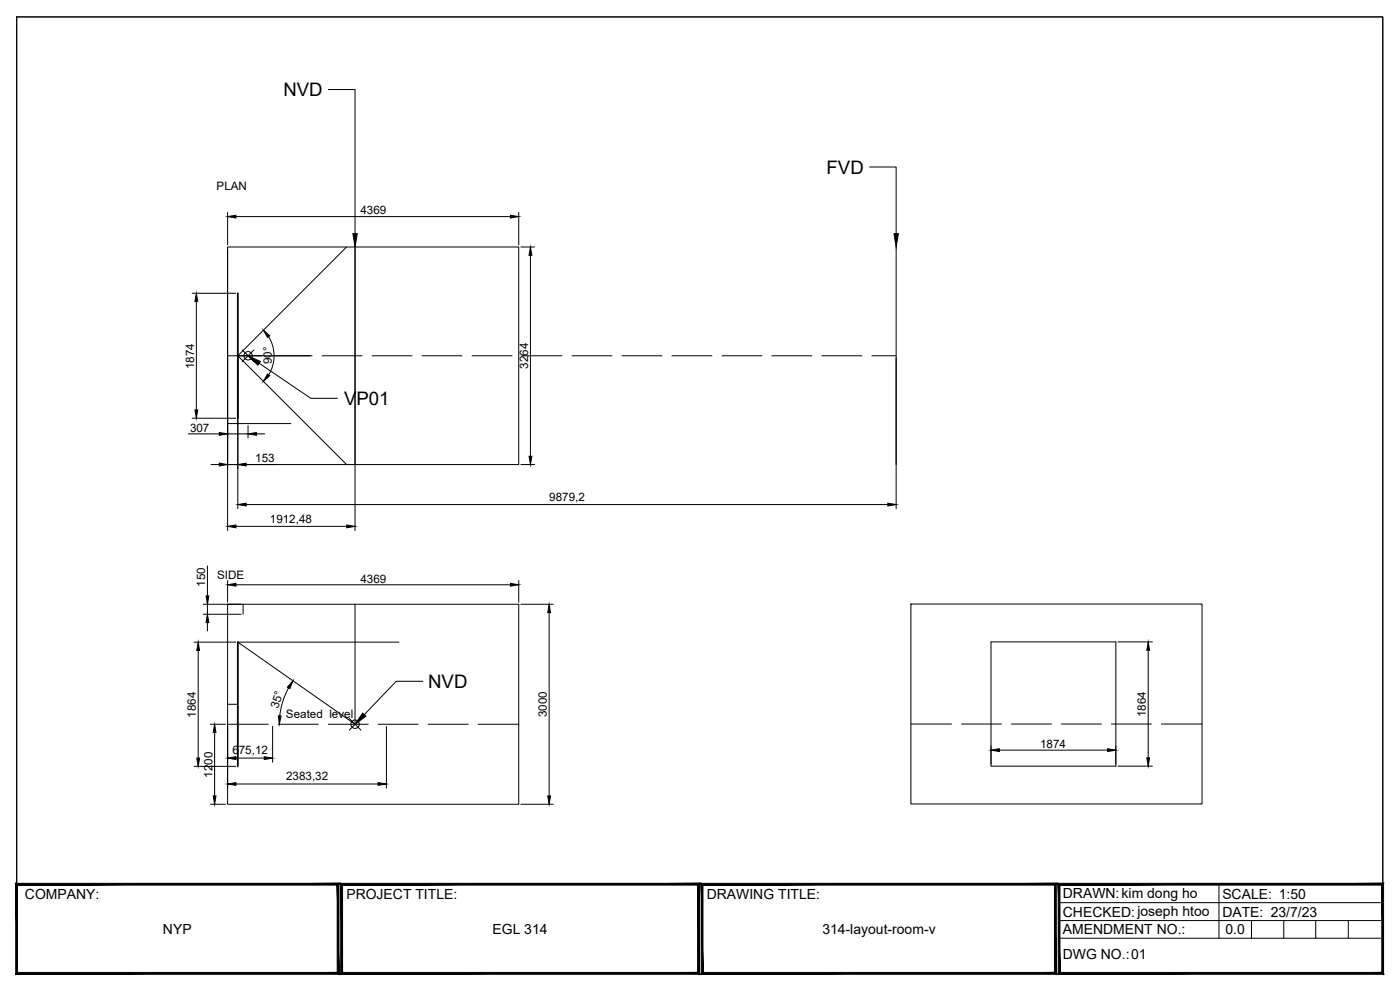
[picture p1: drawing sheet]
<svg xmlns="http://www.w3.org/2000/svg" width="420mm" height="297mm" viewBox="0 0 420 297" stroke-linecap="round" stroke-linejoin="round" font-family="sans-serif">
<!-- layer: 0 -->
<g fill="none" stroke="#000" stroke-width=".3">
<path d="M5 5.1h410v286.9h-410zM5 5.1h410v260.2h-410zM68.3 74.1h87.4v65.3h-87.4zM68.3 63.7v9.8M70.8 65h82.4M106.6 74.1v65.3M155.7 63.7v9.8M156.3 74.1h4.1M159.2 76.6v60.3M57.7 88h13M58.9 90.5v32.5M68.3 106.8h24.8"/>
<path d="M68.3 107.4v33.2M71.4 107.4v33.2M56.5 130.2h9.3M57.7 125.5h13M63.3 139.4h2.5M68.3 139.4h3.1M68.3 127.1h19M68.3 130.2h6.1M73.9 139.4h9M74.4 127.7v3.8M76.9 130.2h2.6M156.3 139.4h4.1"/>
<path d="M62.3 169.8v9M68.3 174.2v6.5M70.8 175.5h82.4M155.7 174.2v6.5M58.2 192.7h12.5M59.5 195.2v32.2M61 181.3h11.3M61 184.3h11.3M62.3 181.3v3M62.3 186.8v2.5M68.3 181.3h87.4v60h-87.4zM71.4 192.7h48.3"/>
<path d="M73 181.3v3M106.6 181.3v36M156.3 181.3h9.8M164.8 183.8v55M273.4 181.2h87.3v60h-87.3zM63.2 217.3h4.5M64.4 219.8v19M68.3 211.3h3.1M68.3 217.3h12.2M83.5 217.3h12M98.5 217.3h12M113.5 217.3h12"/>
<path d="M128.5 217.3h12M143.5 217.3h12.2M273.4 217.2h12.2M288.6 217.2h12M303.6 217.2h12M318.6 217.2h12M333.6 217.2h12M348.6 217.2h12.1M58.2 229.9h12.5M63.2 241.3h4.5M156.3 241.3h9.8"/>
</g>
<path d="M71.4 88v37.5" fill="none" stroke="#000" stroke-width=".53"/>
<g fill="#000" stroke="#000" stroke-width=".3">
<path d="M68.3 65l2.5-.4v.8zM153.2 64.6l2.5 .4-2.5 .4zM159.2 74.1l.4 2.5h-.8zM58.9 88l.5 2.5h-.9zM58.5 123h.9l-.5 2.5zM65.8 129.8l2.5 .4-2.5 .4zM65.8 139l2.5 .4-2.5 .4zM71.4 139.4l2.5-.4v.8zM74.4 130.2l2.5-.4v.8zM158.8 136.9h.8l-.4 2.5zM61.8 178.8h.9l-.4 2.5zM68.3 175.5l2.5-.5v.9z"/>
<path d="M153.2 175l2.5 .5-2.5 .4zM59.5 192.7l.4 2.5h-.8zM62.3 184.3l.4 2.5h-.9zM164.8 181.3l.4 2.5h-.8zM64.4 217.3l.4 2.5h-.8zM59.1 227.4h.8l-.4 2.5zM64 238.8h.8l-.4 2.5zM164.4 238.8h.8l-.4 2.5z"/>
</g>
<!-- layer: Video -->
<path d="M71.4 192.7v37.2" fill="none" stroke="#000" stroke-width=".53"/>
<g fill="none" stroke="#000" stroke-width=".3">
<path d="M98.6 26.9h8v43.2M261 50.1h7.9v20M68.3 74.7v84.5M104 74.1l-32.6 32.7 32.6 32.6M106.6 74.7v84.5M268.9 74.1v78.5M71.4 106.8h7.3M71.4 107.4v45.2M72.7 105l3.5 3.5M76.2 105l-3.5 3.5M77.8 109l15.5 10.5h8M80.6 101a10.9 10.9 0 0 1 0 11.5"/>
<path d="M81.7 106.8h12M96.7 106.8h12M111.7 106.8h12M126.7 106.8h12M141.7 106.8h12M156.7 106.8h12M171.7 106.8h12M186.7 106.8h12M201.7 106.8h12M216.7 106.8h12M231.7 106.8h12M246.7 106.8h12"/>
<path d="M261.7 106.8h7.2M70.8 157.9h33.3M73.9 151.4h192.5M71.4 192.7l35.2 24.6M297.4 192.6h37.5v37.3h-37.5zM335.5 192.6h10.3M344.6 195.1v32.3M68.3 217.9v18.6M81.8 217.9v10.8M86.6 206.4a22.7 22.7 0 0 0-2.6 8.4M104.8 215.5l3.5 3.6M108.3 215.5l-3.5 3.6"/>
<path d="M116 217.9v18.6M126.9 204.4h-8l-9.6 10M70.8 227.5h8.5M70.8 235.2h42.7M299.9 225.1h32.5M335.5 229.9h10.3"/>
<circle cx="74.5" cy="106.7" r="1.26"/>
<circle cx="106.6" cy="217.3" r="1.26"/>
</g>
<g fill="#000" stroke="#000" stroke-width=".3">
<path d="M105.9 70.1h1.3l-.6 4zM268.3 70.1h1.3l-.7 4zM74.4 106.8l3.7 1.6-.7 1.1zM79.1 99.1l1.8 1.7-.6 .5zM80.3 112.2l.6 .5-1.8 1.7zM68.3 157.9l2.5-.4v.9zM71.4 151.4l2.5-.4v.8zM104.1 157.5l2.5 .4-2.5 .5zM266.4 151l2.5 .4-2.5 .4zM344.6 192.6l.4 2.5h-.8zM83.5 214.8h.9l-.6 2.5zM87.9 204.3l-.9 2.3-.7-.4z"/>
<path d="M108.8 214l1 .9-3.2 2.4zM68.3 227.5l2.5-.5v.9zM68.3 235.2l2.5-.4v.8zM79.3 227l2.5 .5-2.5 .4zM113.5 234.8l2.5 .4-2.5 .4zM297.4 225.1l2.5-.5v.9zM332.4 224.6l2.5 .5-2.5 .4zM344.2 227.4h.8l-.4 2.5z"/>
</g>
<!-- layer: TITLE -->
<g fill="#000" stroke="#000" stroke-width=".3">
<path d="M102.3 265l.5 .6 107.1-.6zM102.8 265.6l107.1-.6-.5 .6zM209.4 265.6l.5 26.7v-27.3zM209.4 265.6l.5 26.7-.5-.5zM102.3 292.3h107.6l-.5-.5zM102.3 292.3l.5-.5h106.6zM102.3 265v27.3l.5-.5zM102.3 265l.5 .6v26.2z"/>
<path d="M210.4 265l.6 .6 106-.6zM211 265.6l106-.6-.5 .6zM316.5 265.6l.5 26.7v-27.3zM316.5 265.6l.5 26.7-.5-.5zM210.4 292.3h106.6l-.5-.5zM211 291.8h105.5l-106.1 .5zM210.4 265v27.3l.6-.5zM210.4 265l.6 .6v26.2z"/>
<path d="M317.6 265l.5 .6 97.1-.6zM318.1 265.6l97.1-.6-.5 .6zM415.2 265l-.5 .6 .5 26.7zM414.7 265.6l.5 26.7-.5-.5zM317.6 292.3h97.6l-.5-.5zM318.1 291.8h96.6l-97.1 .5zM317.6 265v27.3l.5-.5zM317.6 265l.5 .6v26.2z"/>
<path d="M4.7 265v27.3l.5-.5zM4.7 265l.5 .6v26.2zM4.7 265l.5 .6 96.5-.6zM5.2 265.6l96.5-.6-.5 .6zM101.7 265l-.5 .6 .5 26.7zM101.2 265.6l.5 26.7-.5-.5zM4.7 292.3h97l-.5-.5zM5.2 291.8h96l-96.5 .5z"/>
</g>
<path d="M317.9 270.8h96.4M317.9 276.2h96.4M365.8 265.3v16.2M375.6 276.2v5.3M385.3 276.2v5.3M394.9 276.2v5.3M404.6 276.2v5.3M317.9 281.5h96.4" fill="none" stroke="#000" stroke-width=".3"/>
<g font-size="5.6">
<text x="85.1" y="28.9">NVD</text>
<text x="248.1" y="52.1">FVD</text>
<text x="103.3" y="121.5">VP01</text>
<text x="128.5" y="206.4">NVD</text>
</g>
<g font-size="4.2">
<text x="7.5" y="269.7">COMPANY:</text>
<text x="103.9" y="269.7">PROJECT TITLE:</text>
<text x="212.1" y="269.7">DRAWING TITLE:</text>
<text x="319" y="269.6">DRAWN:kim dong ho</text>
<text x="366.8" y="269.8">SCALE: 1:50</text>
<text x="319" y="275">CHECKED:joseph htoo</text>
<text x="366.8" y="275.2">DATE: 23/7/23</text>
<text x="48.9" y="280.2">NYP</text>
<text x="147.8" y="280.2">EGL 314</text>
<text x="246.8" y="280.2">314-layout-room-v</text>
<text x="319" y="280.4">AMENDMENT NO.:</text>
<text x="367.8" y="280.4">0.0</text>
<text x="319" y="287.9">DWG NO.:01</text>
</g>
<g font-size="3.5">
<text x="65" y="57.1">PLAN</text>
<text x="108.2" y="64.3">4369</text>
<text x="58.3" y="110.7" transform="rotate(-90 58.3 110.7)">1874</text>
<text x="81.6" y="109.3" transform="rotate(-90 81.6 109.3)">90°</text>
<text x="158.5" y="110.6" transform="rotate(-90 158.5 110.6)">3264</text>
<text x="57" y="129.5">307</text>
<text x="76.6" y="138.7">153</text>
<text x="164.8" y="150.3">9879,2</text>
<text x="81" y="156.8">1912,48</text>
<text x="65.2" y="173.6">SIDE</text>
<text x="61.6" y="176.1" transform="rotate(-90 61.6 176.1)">150</text>
<text x="108.2" y="174.8">4369</text>
<text x="58.8" y="215.3" transform="rotate(-90 58.8 215.3)">1864</text>
<text x="83.5" y="212.8" transform="rotate(-73 83.5 212.8)">35°</text>
<text x="85.8" y="215.5">Seated level</text>
<text x="164.1" y="215.2" transform="rotate(-90 164.1 215.2)">3000</text>
<text x="343.9" y="215.2" transform="rotate(-90 343.9 215.2)">1864</text>
<text x="69.7" y="226.3">675,12</text>
<text x="312.2" y="224.4">1874</text>
<text x="63.7" y="233.3" transform="rotate(-90 63.7 233.3)">1200</text>
<text x="85.9" y="234.1">2383,32</text>
</g>
</svg>
